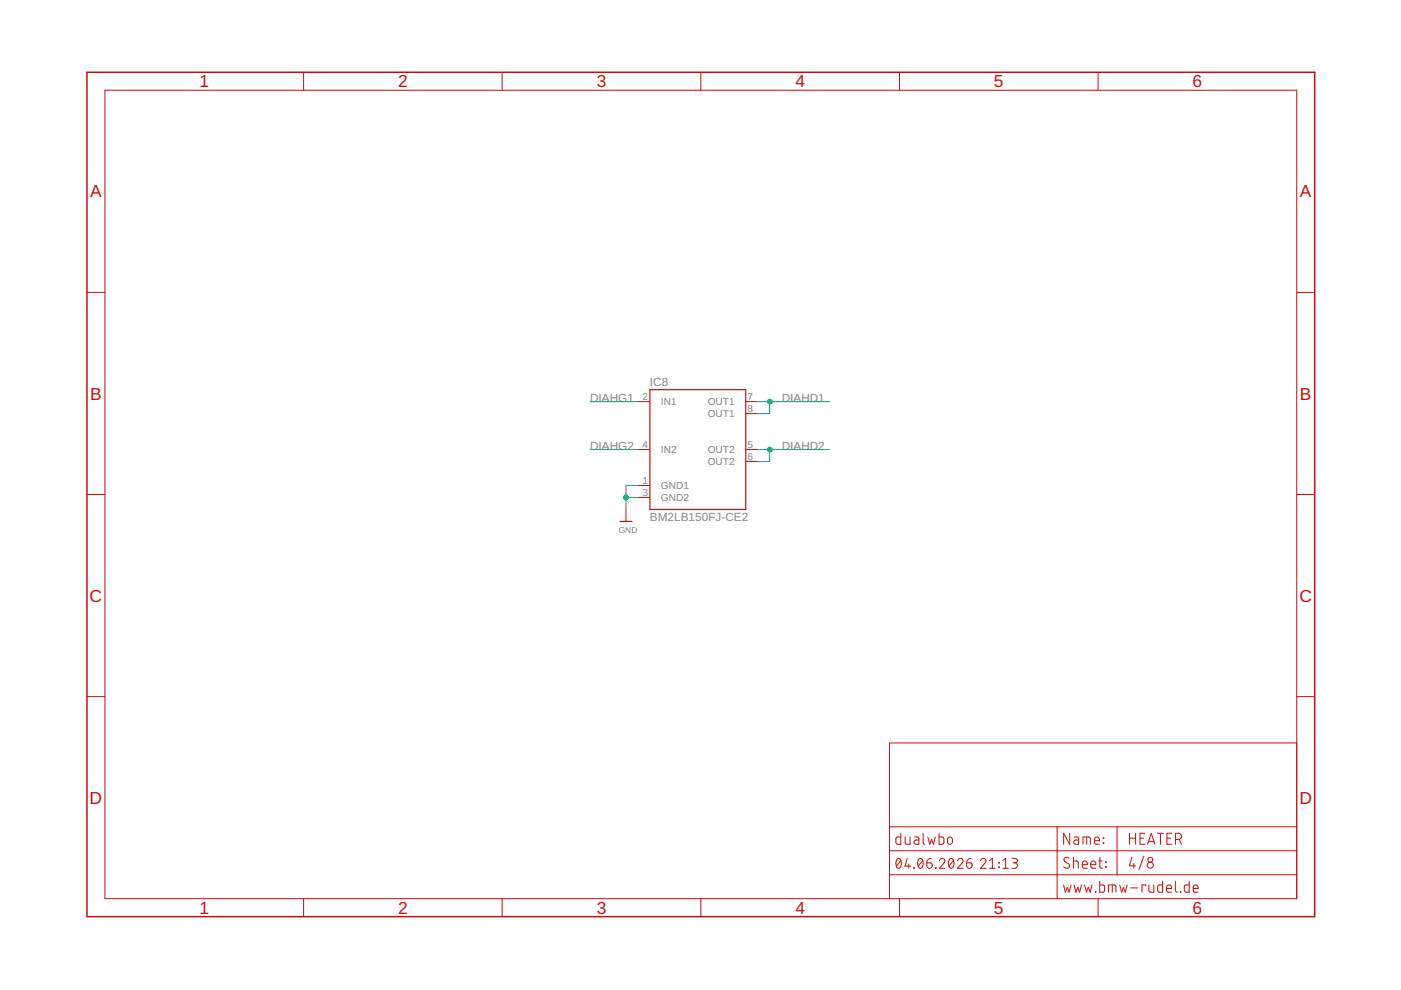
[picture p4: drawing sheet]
<svg xmlns="http://www.w3.org/2000/svg" width="297mm" height="210mm" viewBox="0 0 297 210" stroke-linecap="round" stroke-linejoin="round" font-family="sans-serif">
<g fill="none" stroke="#c90d0c" stroke-width=".21">
<path d="M22.2 19.1h252.7v171.4h-252.7zM64.4 15.3v3.8M106.5 15.3v3.8M148.6 15.3v3.8M190.7 15.3v3.8M232.8 15.3v3.8M18.4 62h3.8M274.9 62h3.8M135.3 85.2h2.5M135.3 95.3h2.5M158.1 85.2h2.6M158.1 87.7h2.6"/>
<path d="M158.1 95.3h2.6M158.1 97.9h2.6M18.4 104.8h3.8M132.7 108v2.6M135.3 102.9h2.5M135.3 105.5h2.5M274.9 104.8h3.8M18.4 147.7h3.8M274.9 157.5h-86.3v33M274.9 147.7h3.8M188.6 175.3h86.3M191 176.7v2.3h-.8l-.3-.4 .1-.9 .2-.2h.8"/>
<path d="M191.9 177.5v1.3l.4 .2h.7v-1.5M193.9 177.5h.7l.2 .2v1.3h-.6a.46 .46 0 0 1-.4-.4 .46 .46 0 0 1 .4-.5h.6M195.7 176.7v2.1l.4 .2M196.7 177.5l.4 1.5 .4-1 .4 1 .4-1.5M199.1 176.7v2.3h.8l.2-.4v-.9l-.2-.2h-.8M201 177.7l.5-.2a.92 .92 0 0 1 .2 1.4l-.4 .1-.3-.2zM224.1 175.3v15.2M226.8 176.7v2.3l-1.3-2.3v2.3M227.8 177.5h.7l.2 .2v1.3h-.6a.46 .46 0 0 1-.5-.4 .46 .46 0 0 1 .5-.5h.6M229.6 179v-1.5l1.5 .1 .1 1.4M230.4 177.5v1.5M232.1 178.2h1a.55 .55 0 0 0-.4-.7 .55 .55 0 0 0-.6 .5l.1 .9 .9 .1"/>
<path d="M233.9 177.7l.1 .1zM233.9 178.7l.1 .1zM236.8 175.3v10.2M239.5 176.7v2.3M239.5 177.7h1.3M240.8 176.7v2.3M241.7 177.7h.8M242.7 176.7h-1v2.3h1M243.3 179l.8-2.3 .8 2.3M243.5 178.4h1.2M245.4 176.7h1.3M246 176.7v2.3"/>
<path d="M247.4 177.7h.8M248.5 176.7h-1.1v2.3h1.1M249.2 178h.7a.65 .65 0 0 0 .6-.7 .65 .65 0 0 0-.6-.6h-.7v2.3M250 178l.5 1M64.4 190.5v3.9M106.5 190.5v3.9M148.6 190.5v3.9M188.6 185.5h86.3M188.6 180.4h86.3M190.2 182.1l.2-.1a.86 .86 0 0 1 .7 1.3l-.1 .3a.51 .51 0 0 1-.5 .5 .51 .51 0 0 1-.5-.5v-.8zM190.7 190.5v3.9M191 182.5l-.9 1.1"/>
<path d="M192.3 182l-.4 1.6h1.1M192.7 183.2v.9M193.7 184l.2 .1zM194.8 182.1l.2-.1a.86 .86 0 0 1 .7 1.3l-.1 .3a.51 .51 0 0 1-.5 .5 .51 .51 0 0 1-.5-.5v-.8zM195.6 182.5l-.9 1.1M196.5 182.9h.7a.58 .58 0 0 1 .4 .7 .58 .58 0 0 1-.6 .5 .58 .58 0 0 1-.5-.6zM197.4 182l-.6 .3-.3 .6M198.4 184l.1 .1zM199.2 182.5a.58 .58 0 0 1 .8-.5 .58 .58 0 0 1 .2 .9l-1 1.2h1.1M201.4 182.1l.1-.1a.86 .86 0 0 1 .7 1.3v.3a.51 .51 0 0 1-.5 .5 .51 .51 0 0 1-.5-.5l-.1-.8zM202.1 182.5l-.9 1.1M203 182.5a.58 .58 0 0 1 .8-.5 .58 .58 0 0 1 .2 .9l-1 1.2h1.2"/>
<path d="M204.9 182.9h.7a.59 .59 0 0 1 .5 .7 .59 .59 0 0 1-.6 .5 .59 .59 0 0 1-.6-.6zM205.9 182l-.7 .3-.3 .6M207.9 182.5a.58 .58 0 0 1 .8-.5 .58 .58 0 0 1 .2 .9l-1 1.2h1.2M209.8 184.1h1.2M209.8 182.5l.6-.5v2.1M211.8 182.9l.1 .1zM211.8 183.8l.1 .1zM212.6 184.1h1.2M212.6 182.5l.6-.5v2.1M214.5 182h.7a.48 .48 0 0 1 .5 .5 .48 .48 0 0 1-.5 .4h-.4M215.1 182.9a.58 .58 0 0 1 .6 .6 .58 .58 0 0 1-.6 .6h-.6M225.5 187.6l.4 1.6 .4-1.1 .4 1.1 .4-1.6"/>
<path d="M226.7 181.9a.58 .58 0 0 0-.9 0 .58 .58 0 0 0 0 .8l.7 .4a.58 .58 0 0 1 .1 .9 .58 .58 0 0 1-.9-.1l-.2-.1M227.6 182.5l.9 .1 .1 1.5M227.6 181.8v2.3M227.7 187.6l.4 1.6 .4-1.1 .4 1.1 .4-1.6M229.5 183.3h1a.55 .55 0 0 0-.3-.7 .55 .55 0 0 0-.7 .4l.1 1 .9 .1M230 187.6l.4 1.6 .3-1.1 .4 1.1 .4-1.6M231.3 183.3h1a.56 .56 0 0 0-.3-.7 .56 .56 0 0 0-.7 .4l.1 1 .9 .1M232.2 189l.1 .2zM232.8 190.5v3.9M232.9 182.5h.8M233.2 186.8v2.4l.8-.1 .2-.2v-1l-.2-.3h-.8M233.2 181.8v2.1l.5 .2"/>
<path d="M234.4 182.7l.2 .2zM234.4 183.8l.2 .1zM235 189.2v-1.6l1.5 .1 .1 1.5M235.8 187.6v1.6M237.4 187.6l.4 1.6 .4-1.1 .4 1.1 .4-1.6M239.7 188.3h1.6M240 181.8l-.5 1.8h1.3M240.4 183v1.1M242.5 181.5l-1 2.9M242.9 187.9v-.3h-.8v1.6M243.6 187.6v1.3l.4 .3h.6v-1.6M246.5 186.8v2.4l-.8-.1-.3-.3 .1-.9 .2-.3h.8"/>
<path d="M247.3 188.4h1.1a.54 .54 0 0 0-.4-.8 .54 .54 0 0 0-.7 .5l.2 1 .9 .1M249.2 186.8v2l.1 .3 .3 .1M250.2 189l.2 .2zM252.1 186.8v2.4l-.8-.1-.2-.2v-1l.2-.3h.8M253 188.4h1a.54 .54 0 0 0-.3-.8 .54 .54 0 0 0-.7 .5l.1 1 .9 .1"/>
<circle cx="243.9" cy="182.3" r=".52"/>
<circle cx="243.9" cy="183.4" r=".64"/>
</g>
<path d="M18.4 15.3h260.3v179.1h-260.3z" fill="none" stroke="#c90d0c" stroke-width=".32"/>
<path d="M137.8 82.6h20.3v25.4h-20.3zM131.4 110.6h2.6" fill="none" stroke="#c90d0c" stroke-width=".25"/>
<path d="M125.1 85.2h10.2M125.1 95.3h10.2M160.7 85.2h15.2M160.7 95.3h15.2M163.2 85.2v2.5h-2.5M163.2 95.3v2.6h-2.5M132.7 105.5h2.6M135.3 102.9h-2.6v5.1" fill="none" stroke="#0dab76" stroke-width=".21"/>
<g fill="#0dab76" stroke="#0dab76" stroke-width=".21">
<circle cx="132.7" cy="105.5" r=".51"/>
<circle cx="163.2" cy="85.2" r=".51"/>
<circle cx="163.2" cy="95.3" r=".51"/>
</g>
<g font-size="3.7" fill="#c90d0c">
<text x="42.3" y="18.5">1</text>
<text x="84.4" y="18.5">2</text>
<text x="126.5" y="18.5">3</text>
<text x="168.6" y="18.5">4</text>
<text x="210.7" y="18.5">5</text>
<text x="252.9" y="18.5">6</text>
<text x="19.1" y="41.9">A</text>
<text x="275.6" y="41.9">A</text>
<text x="19.1" y="84.7">B</text>
<text x="275.6" y="84.7">B</text>
<text x="19" y="127.6">C</text>
<text x="275.5" y="127.6">C</text>
<text x="19" y="170.4">D</text>
<text x="275.5" y="170.4">D</text>
<text x="42.3" y="193.7">1</text>
<text x="84.4" y="193.7">2</text>
<text x="126.5" y="193.7">3</text>
<text x="168.6" y="193.7">4</text>
<text x="210.7" y="193.7">5</text>
<text x="252.9" y="193.7">6</text>
</g>
<g font-size="2.5" fill="#808080">
<text x="137.8" y="81.9">IC8</text>
<text x="125.1" y="85.2">DIAHG1</text>
<text x="165.7" y="85.2">DIAHD1</text>
<text x="125.1" y="95.3">DIAHG2</text>
<text x="165.7" y="95.3">DIAHD2</text>
<text x="137.8" y="110.6">BM2LB150FJ-CE2</text>
</g>
<g font-size="2.1" fill="#808080">
<text x="136.3" y="84.8">2</text>
<text x="140.1" y="85.9">IN1</text>
<text x="150.1" y="88.5">OUT1</text>
<text x="150.1" y="85.9">OUT1</text>
<text x="158.5" y="87.3">8</text>
<text x="158.5" y="84.8">7</text>
<text x="136.3" y="95">4</text>
<text x="158.5" y="95">5</text>
<text x="140.1" y="96.1">IN2</text>
<text x="150.1" y="98.6">OUT2</text>
<text x="150.1" y="96.1">OUT2</text>
<text x="158.5" y="97.5">6</text>
<text x="136.3" y="102.6">1</text>
<text x="136.3" y="105.1">3</text>
<text x="140.1" y="103.7">GND1</text>
<text x="140.1" y="106.2">GND2</text>
</g>
<text font-size="1.8" fill="#808080" x="131.2" y="113.1">GND</text>
</svg>
